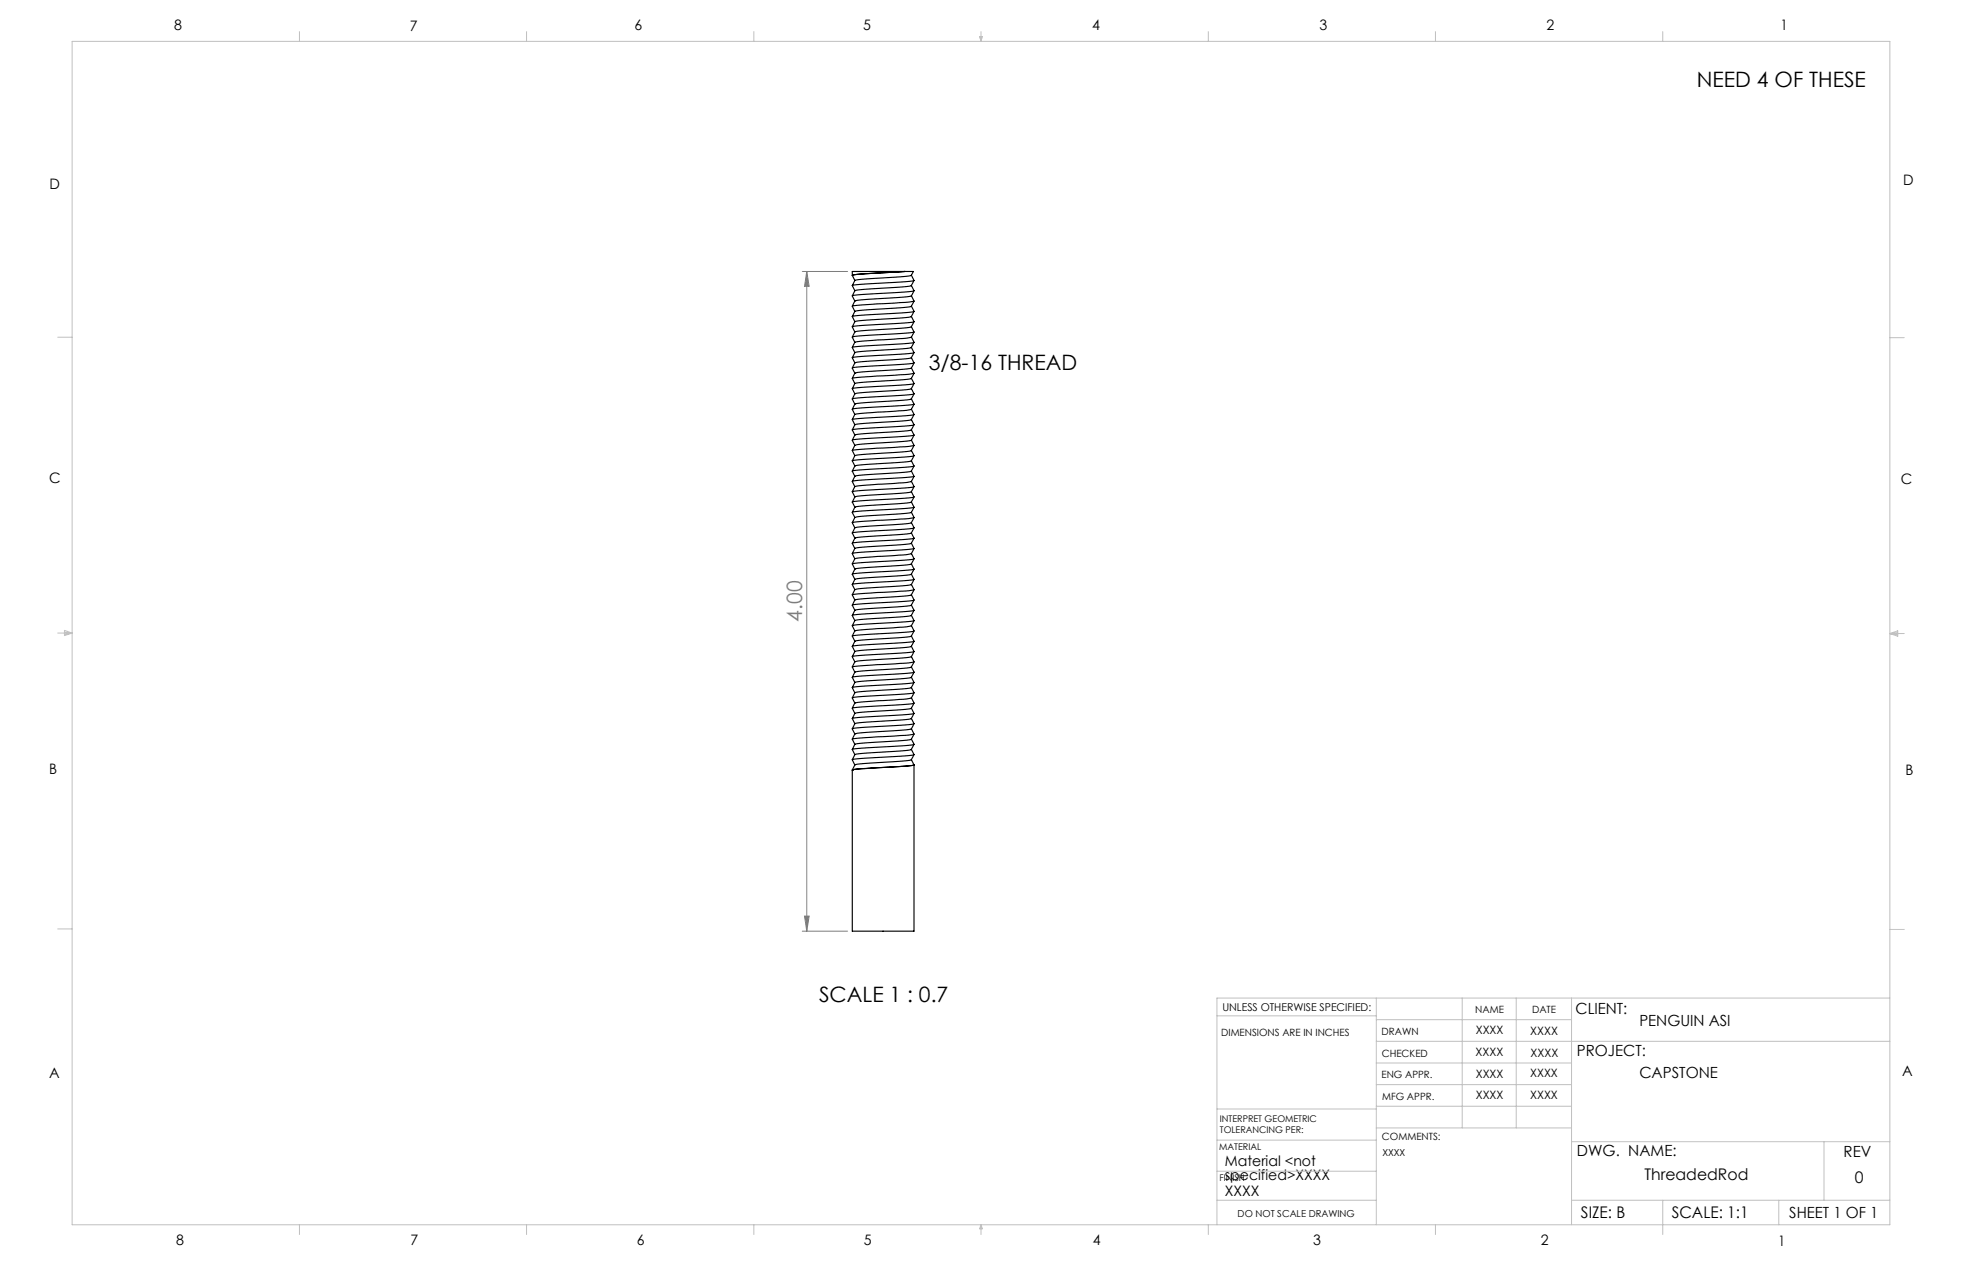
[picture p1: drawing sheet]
<svg xmlns="http://www.w3.org/2000/svg" width="432mm" height="279mm" viewBox="0 0 432 279" stroke-linecap="round" stroke-linejoin="round" font-family="sans-serif">
<path d="M176.6 59.7h9.9M177.6 59.7l.5 3.3h-1zM177.6 59.7v145.2M176.6 204.9h9.9M177.1 201.5h1l-.5 3.4z" fill="none" stroke="#808080" stroke-width=".22"/>
<g fill="none" stroke="#c0c0c0" stroke-width=".22">
<path d="M15.9 9.1h400v260.4h-400zM65.9 6.9v2.2M115.9 6.9v2.2M165.9 6.9v2.2M215.6 8h.6l-.3 1.1zM215.7 8l.2 1.1M215.9 6.9v2.2M216 8l-.1 1.1M265.9 6.9v2.2M315.9 6.9v2.2M365.9 6.9v2.2M12.7 74.2h3.2"/>
<path d="M415.9 74.3h3.2M12.7 139.3h3.2M14.2 139.1l1.7 .2M14.2 138.7l1.7 .6-1.7 .5zM15.9 139.3l-1.7 .3M415.9 139.4h3.2M415.9 139.4l1.8-.6v1.2zM415.9 139.4l1.8 .3M417.7 139.2l-1.8 .2M12.7 204.4h3.2M302.9 219.6v49.9M321.8 219.6v28.5"/>
<path d="M333.7 219.6v28.5M345.9 219.6v49.9M415.9 204.5h3.2M415.9 219.6h-148.1v49.9M267.8 223.5h35.1M302.9 229.1h113M302.9 233.9h43M302.9 224.3h43M302.9 238.6h43M267.8 257.7h35.1M267.8 250.8h35.1M267.8 244h35.1"/>
<path d="M302.9 248.1h43M302.9 243.4h43M345.9 251.2h70M401.4 251.2v12.9M65.9 269.5v2.1M115.9 269.5v2.1M165.9 269.5v2.1M215.9 269.5v2.1M215.9 269.5l.3 .8h-.6zM265.9 269.5v2.1M267.8 264.1h35.1M315.9 269.5v2.1"/>
<path d="M345.9 264.1h70M365.9 264.1v7.5M391.5 264.1v5.4"/>
</g>
<path d="M177.1 201.5h1l-.5 3.4zM177.6 59.7l.5 3.3h-1z" fill="#808080"/>
<g fill="none" stroke="#000" stroke-width=".25">
<path d="M199.1 59.7h-11.5v.9M199.1 59.7l-9.6 .6-1.9 .3M199.1 59.7h.1M199.2 59.7h1.8l-.4 .9-.5 .1-10.1 .7-1.8 .3M199.2 59.7l-9.7 .6-1.9 .3M187.6 78.7l.5 1.1-.5 1.2 1.9-.3 9.7-.6 2-.3M187.6 76.4l.5 1.2-.5 1.1M187.6 71.9l.5 1.1-.5 1.2M187.6 69.6l.5 1.2-.5 1.1M187.6 67.4l.5 1.1-.5 1.1M187.6 65.1l.5 1.1-.5 1.1 5.4-.4 6.2-.4 2-.2-.6 1.1-.5 .1-11.9 1M187.6 62.8l.5 1.2-.5 1.1 1.9-.3 9.7-.6 2-.2"/>
<path d="M187.6 60.6l.5 1.1-.5 1.1M187.6 74.2l.5 1.1M187.6 74.2l1.9-.3 11.7-.8-.3 .5a1.12 1.12 0 0 1-1.4 .8l-11.3 .9M187.6 76.4l11.6-.8 2-.3-.6 1.1-.5 .2-10.1 .7-1.8 .3M188.1 75.3l-.5 1.1M200.6 60.6l.6 1.1M200.6 62.8l.6 1.2M200.6 65.1l.6 1.1M200.6 67.4l.6 1.1M200.6 69.6l.6 1.2M200.6 71.9l.6 1.1M200.6 74.2l.6 1.1"/>
<path d="M200.6 76.4l.6 1.2M200.6 78.7l.6 1.1M201.2 61.7l-.6 1.1-.5 .2-10.1 .7-1.8 .3M201.2 64l-.6 1.1-.5 .1-10.1 .7-1.8 .3M201.2 68.5l-.6 1.1-.5 .2-10.1 .7-1.8 .3M201.2 70.8l-.6 1.1-.5 .1-10.1 .7-1.8 .3M201.2 77.6l-.6 1.1-.5 .1-10.1 .8-1.8 .2M201.2 79.8l-.6 1.2-.5 .1-10.1 .7-1.8 .3M201.2 61.7l-2 .3-9.7 .5-1.9 .3M201.2 68.5l-2 .3-9.7 .6-1.9 .2M201.2 70.8l-2 .2-9.7 .6-1.9 .3M201.2 77.6l-2 .3-9.7 .5-1.9 .3"/>
<path d="M187.6 99.1l.5 1.1-.5 1.2M187.6 96.9l.5 1.1-.5 1.1 5.4-.5 6.2-.3 2-.3M187.6 94.6l.5 1.1-.5 1.1 1.9-.2 9.7-.6 2-.3M187.6 92.3l.5 1.2-.5 1.1M187.6 90.1l.5 1.1-.5 1.1 11.6-.8 2-.3M187.6 87.8l.5 1.1-.5 1.1 1.9-.3 11.7-.8M187.6 85.5l.5 1.1-.5 1.2M187.6 81l.5 1.1-.5 1.1M187.6 83.3l.5 1.1M187.6 83.2l5.4-.5 6.2-.3 2-.3-.6 1.2-.5 .1-11.9 .9M187.6 85.5l1.9-.3 9.7-.5 2-.3-.6 1.1-.5 .2-10.1 .7-1.8 .2M188.1 84.3l-.5 1.2"/>
<path d="M200.6 81l.6 1.1M200.6 83.3l.6 1M200.6 85.5l.6 1.1M200.6 87.8l.6 1.1M200.6 90l.6 1.2M200.6 92.3l.6 1.2M200.6 94.6l.6 1.1M200.6 96.8l.6 1.2M200.6 99.1l.6 1.1M201.2 86.6l-.6 1.2-.5 .1-10.1 .7-1.8 .3M201.2 88.9l-.3 .6a1.12 1.12 0 0 1-1.4 .8l-11.3 .9M201.2 91.2l-.6 1.1-.5 .2-10.1 .7-1.8 .3"/>
<path d="M201.2 93.5l-.6 1.1-.5 .1-10.1 .7-1.8 .3M201.2 95.7l-.6 1.2-.5 .1-10.1 .7-1.8 .3M201.2 98l-.6 1.1-.5 .2-11.9 .9M201.2 86.6l-2 .3-9.7 .6-1.9 .3M201.2 93.5l-2 .2-9.7 .6-1.9 .3M187.6 119.5l.5 1.1-.5 1.2 1.9-.3 11.7-.8M187.6 117.3l.5 1.1-.5 1.1M187.6 112.7l.5 1.1-.5 1.2M187.6 110.5l.5 1.1-.5 1.1M187.6 108.2l.5 1.1-.5 1.2M187.6 103.6l.5 1.2-.5 1.1M187.6 101.4l.5 1.1-.5 1.1"/>
<path d="M187.6 115l.5 1.1M187.6 105.9l.5 1.2M187.6 105.9l1.9-.3 11.7-.8-.3 .6a1.12 1.12 0 0 1-1.4 .8l-11.3 .8M187.6 108.2l11.6-.8 2-.3-.6 1.1-.5 .1-10.1 .7-1.8 .3M187.6 115l5.4-.5 6.2-.3 2-.3-.6 1.1-.5 .1-11.9 1M187.6 117.3l1.9-.3 9.7-.6 2-.3-.6 1.2-.5 .1-10.1 .7-1.8 .3M188.1 116.1l-.5 1.2M188.1 107l-.5 1.2M200.6 101.4l.6 1.1M200.6 103.6l.6 1.2M200.6 105.9l.6 1.1M200.6 108.2l.6 1.1"/>
<path d="M200.6 110.5l.6 1.1M200.6 112.7l.6 1.1M200.6 115l.6 1.1M200.6 117.3l.6 1.1M200.6 119.5l.6 1.1M201.2 100.3l-.6 1.1-.5 .1-10.1 .7-1.8 .3M201.2 102.5l-.6 1.1-.5 .2-10.1 .7-1.8 .3M201.2 109.3l-.6 1.2-.5 .1-10.1 .7-1.8 .3M201.2 111.6l-.6 1.1-.5 .2-10.1 .7-1.8 .2M201.2 118.4l-.6 1.1-.5 .2-10.1 .7-1.8 .2M201.2 100.3l-2 .2-9.7 .6-1.9 .3M201.2 102.5l-2 .3-9.7 .6-1.9 .2"/>
<path d="M201.2 109.3l-2 .3-9.7 .6-1.9 .3M201.2 111.6l-2 .3-9.7 .5-1.9 .3M201.2 118.4l-2 .3-9.7 .5-1.9 .3M187.6 139.9l.5 1.2-.5 1.1M187.6 135.4l.5 1.1-.5 1.2 1.9-.3 11.7-.8-.3 .5a1.12 1.12 0 0 1-1.4 .8l-11.3 .9M187.6 133.1l.5 1.2-.5 1.1M187.6 130.9l.5 1.1-.5 1.1M187.6 128.6l.5 1.1-.5 1.1 5.4-.4 6.2-.4 2-.2M187.6 126.3l.5 1.2-.5 1.1 1.9-.3 9.7-.6 2-.2M187.6 124.1l.5 1.1-.5 1.1M187.6 121.8l.5 1.1-.5 1.1 11.6-.8 2-.3M187.6 137.7l.5 1.1"/>
<path d="M188.1 138.8l-.5 1.1 11.6-.8 2-.3-.6 1.1-.5 .2-10.1 .7-1.8 .3M200.6 121.8l.6 1.1M200.6 124.1l.6 1.1M200.6 126.3l.6 1.2M200.6 128.6l.6 1.1M200.6 130.9l.6 1.1M200.6 133.1l.6 1.2M200.6 135.4l.6 1.1M200.6 137.7l.6 1.1M200.6 139.9l.6 1.2M201.2 120.7l-.3 .5a1.12 1.12 0 0 1-1.4 .8l-11.3 .9M201.2 122.9l-.6 1.2-.5 .1-10.1 .7-1.8 .3"/>
<path d="M201.2 125.2l-.6 1.1-.5 .2-10.1 .7-1.8 .3M201.2 127.5l-.6 1.1-.5 .1-10.1 .7-1.8 .3M201.2 129.8l-.6 1.1-.5 .1-11.9 1M201.2 132l-.6 1.1-.5 .2-10.1 .7-1.8 .3M201.2 134.3l-.6 1.1-.5 .1-10.1 .7-1.8 .3M201.2 125.2l-2 .3-9.7 .5-1.9 .3M201.2 132l-2 .3-9.7 .6-1.9 .2M201.2 134.3l-2 .2-9.7 .6-1.9 .3M187.6 158.1l.5 1.1-.5 1.1 1.9-.2 9.7-.6 2-.3M187.6 155.8l.5 1.2-.5 1.1M187.6 151.3l.5 1.1-.5 1.1 1.9-.3 11.7-.8-.3 .6a1.12 1.12 0 0 1-1.4 .8l-11.3 .9M187.6 149l.5 1.1-.5 1.2"/>
<path d="M187.6 144.5l.5 1.1-.5 1.1M187.6 142.2l.5 1.1-.5 1.2M187.6 153.6l.5 1.1M187.6 146.8l.5 1.1M187.6 146.7l5.4-.5 6.2-.3 2-.3-.6 1.2-.5 .1-11.9 .9M187.6 149l1.9-.3 9.7-.5 2-.3-.6 1.1-.5 .2-10.1 .7-1.8 .2M188.1 154.7l-.5 1.1 11.6-.8 2-.3-.6 1.1-.5 .2-10.1 .7-1.8 .3M188.1 147.8l-.5 1.2M200.6 142.2l.6 1.1M200.6 144.5l.6 1.1M200.6 146.8l.6 1M200.6 149l.6 1.1"/>
<path d="M200.6 151.3l.6 1.1M200.6 153.5l.6 1.2M200.6 155.8l.6 1.2M200.6 158.1l.6 1.1M201.2 141.1l-.6 1.1-.5 .1-10.1 .8-1.8 .2M201.2 143.3l-.6 1.2-.5 .1-10.1 .7-1.8 .3M201.2 150.1l-.6 1.2-.5 .1-10.1 .7-1.8 .3M201.2 157l-.6 1.1-.5 .1-10.1 .7-1.8 .3M201.2 159.2l-.6 1.2-.5 .1-10.1 .7-1.8 .3M201.2 141.1l-2 .3-9.7 .5-1.9 .3M201.2 143.3l-2 .3-9.7 .6-1.9 .3M201.2 150.1l-2 .3-9.7 .6-1.9 .3"/>
<path d="M201.2 157l-2 .2-9.7 .6-1.9 .3M187.6 167.1l.5 1.2-.5 1.1M187.6 164.9l.5 1.1-.5 1.1M187.6 162.6l.5 1.1-.5 1.2M187.6 160.4l.5 1.1-.5 1.1 5.4-.5 6.2-.3 2-.3M187.6 169.4a40 40 0 0 1 8.1-.6l5.5-.5v36.6h-13.6zM187.6 169.4h.1M200.6 160.3l.6 1.2M200.6 162.6l.6 1.1M200.6 164.9l.6 1.1M200.6 167.1l.6 1.2M201.2 161.5l-.6 1.1-.5 .2-11.9 .9"/>
<path d="M201.2 163.8l-.6 1.1-.5 .1-10.1 .7-1.8 .3M201.2 166l-.6 1.1-.5 .2-10.1 .7-1.8 .3M201.2 163.8l-2 .2-9.7 .6-1.9 .3M201.2 166l-2 .3-9.7 .6-1.9 .2M201.2 168.3l-2 .3-9.7 .5-1.9 .3"/>
</g>
<g font-size="4.7">
<text x="373.5" y="19.1">NEED 4 OF THESE</text>
<text x="204.4" y="81.3">3/8-16 THREAD</text>
<text x="180.3" y="220.3">SCALE 1 : 0.7</text>
</g>
<text font-size="4.7" fill="#808080" x="176.6" y="136.8" transform="rotate(-90 176.6 136.8)">4.00</text>
<g font-size="3.5">
<text x="361.9" y="259.6">ThreadedRod</text>
<text x="408.2" y="260.2">0</text>
<text x="347.9" y="268">SIZE: B</text>
<text x="367.9" y="268">SCALE: 1:1</text>
</g>
<g font-size="3.4">
<text x="346.8" y="223.1">CLIENT:</text>
<text x="360.8" y="225.8">PENGUIN ASI</text>
<text x="347.1" y="232.3">PROJECT:</text>
<text x="360.8" y="237.1">CAPSTONE</text>
<text x="347.1" y="254.2">DWG. NAME:</text>
<text x="405.7" y="254.5">REV</text>
<text x="393.8" y="267.9">SHEET 1 OF 1</text>
</g>
<g font-size="3.2">
<text x="38.3" y="6.7">8</text>
<text x="90.2" y="6.7">7</text>
<text x="139.7" y="6.5">6</text>
<text x="190" y="6.5">5</text>
<text x="240.4" y="6.5">4</text>
<text x="290.4" y="6.7">3</text>
<text x="340.4" y="6.5">2</text>
<text x="391.9" y="6.7">1</text>
<text x="10.9" y="41.6">D</text>
<text x="418.9" y="40.7">D</text>
<text x="10.9" y="106.3">C</text>
<text x="418.4" y="106.4">C</text>
<text x="10.8" y="170.2">B</text>
<text x="419.4" y="170.6">B</text>
<text x="10.8" y="237.2">A</text>
<text x="418.6" y="236.8">A</text>
<text x="269.6" y="256.5">Material &lt;not</text>
<text x="269.6" y="259.6">specified&gt;XXXX</text>
<text x="269.6" y="263.2">XXXX</text>
<text x="38.8" y="273.8">8</text>
<text x="90.4" y="273.8">7</text>
<text x="140.2" y="273.8">6</text>
<text x="190.1" y="273.9">5</text>
<text x="240.5" y="273.8">4</text>
<text x="289" y="273.9">3</text>
<text x="339.1" y="273.8">2</text>
<text x="391.4" y="274.1">1</text>
</g>
<g font-size="2.5">
<text x="324.8" y="227.6">XXXX</text>
<text x="336.8" y="227.7">XXXX</text>
<text x="324.8" y="232.3">XXXX</text>
<text x="336.8" y="232.5">XXXX</text>
<text x="324.8" y="237.1">XXXX</text>
<text x="336.8" y="237">XXXX</text>
<text x="324.8" y="241.9">XXXX</text>
<text x="336.8" y="241.8">XXXX</text>
</g>
<text font-size="2.4" x="269" y="222.4">UNLESS OTHERWISE SPECIFIED:</text>
<g font-size="2.2">
<text x="268.8" y="228">DIMENSIONS ARE IN INCHES</text>
<text x="304.1" y="227.7">DRAWN</text>
<text x="324.7" y="222.9">NAME</text>
<text x="337.2" y="222.9">DATE</text>
<text x="304.1" y="232.6">CHECKED</text>
<text x="304" y="237.2">ENG APPR.</text>
<text x="304.2" y="241.9">MFG APPR.</text>
<text x="304.1" y="250.9">COMMENTS:</text>
</g>
<g font-size="2.1">
<text x="304.2" y="254.3">XXXX</text>
<text x="272.4" y="267.8">DO NOT SCALE DRAWING</text>
</g>
<g font-size="2">
<text x="268.5" y="246.8">INTERPRET GEOMETRIC</text>
<text x="268.5" y="249.4">TOLERANCING PER:</text>
<text x="268.3" y="252.9">MATERIAL</text>
<text x="268.4" y="259.7">FINISH</text>
</g>
</svg>
